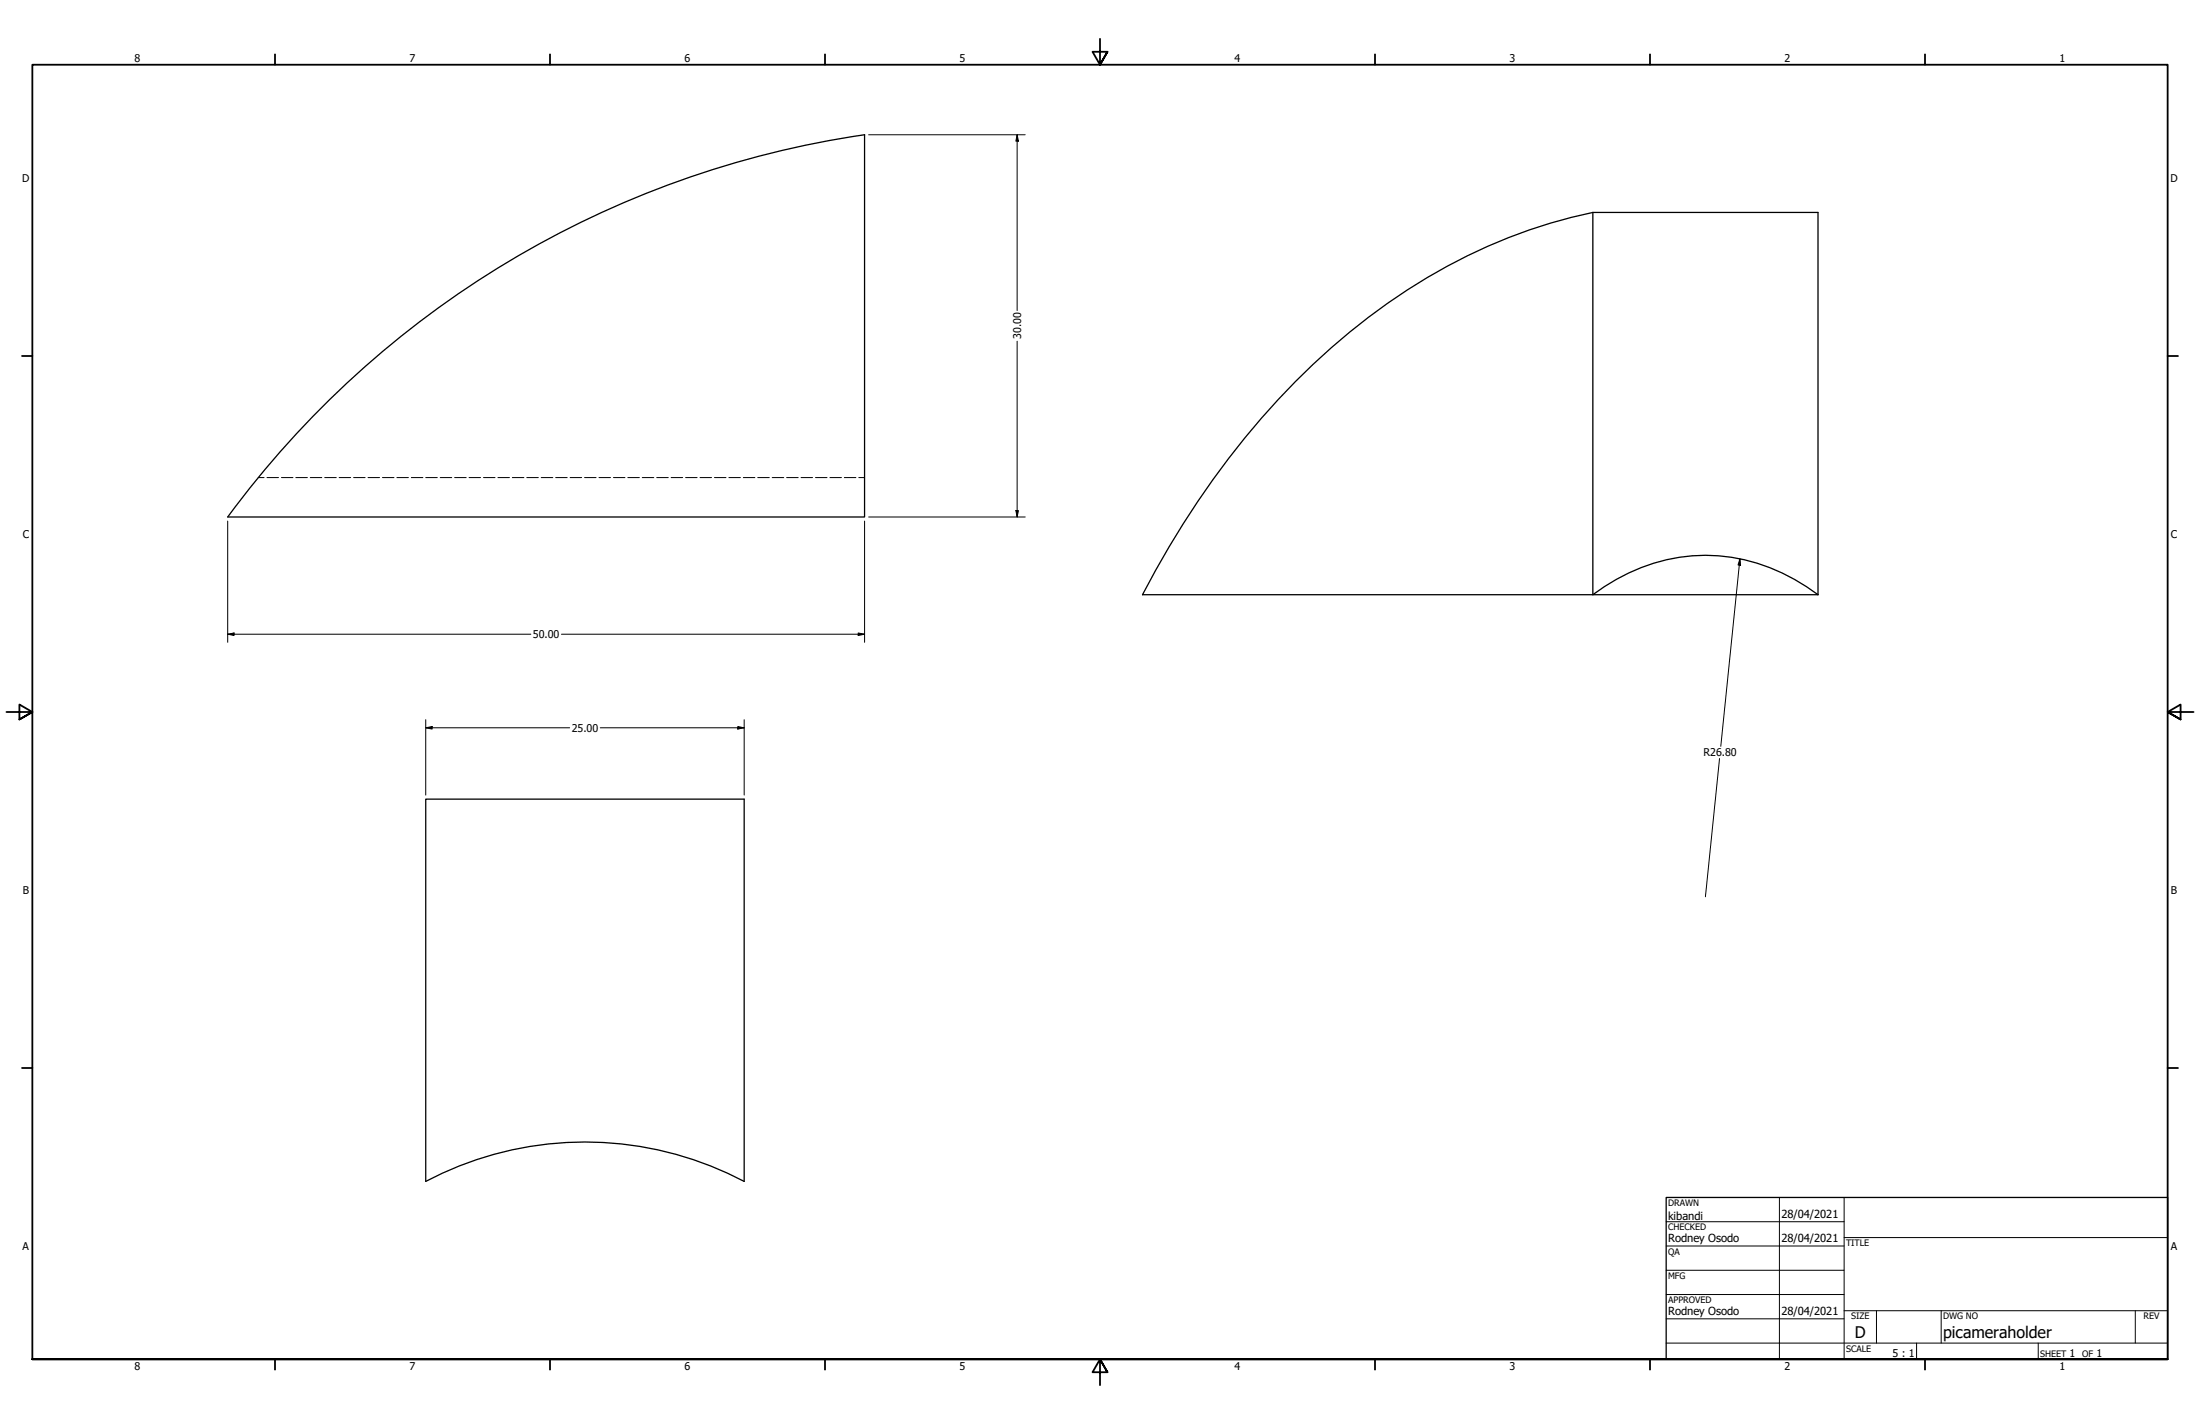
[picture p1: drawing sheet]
<svg xmlns="http://www.w3.org/2000/svg" width="864mm" height="559mm" viewBox="0 0 864 559" stroke-linecap="round" stroke-linejoin="round" font-family="sans-serif">
<!-- layer: Hidden (ANSI) -->
<g fill="none" stroke="#000" stroke-width=".39">
<path d="M101.4 187.4h2.3M104.8 187.4h4.5M110.5 187.4h4.5M116.1 187.4h4.6M121.8 187.4h4.5M127.5 187.4h4.5M133.1 187.4h4.6M138.8 187.4h4.5M144.5 187.4h4.5M150.1 187.4h4.6M155.8 187.4h4.5M161.5 187.4h4.5"/>
<path d="M167.1 187.4h4.6M172.8 187.4h4.5M178.5 187.4h4.5M184.1 187.4h4.6M189.8 187.4h4.5M195.5 187.4h4.5M201.1 187.4h4.6M206.8 187.4h4.5M212.5 187.4h4.5M218.1 187.4h4.6M223.8 187.4h4.5M229.5 187.4h4.5"/>
<path d="M235.1 187.4h4.6M240.8 187.4h4.5M246.5 187.4h4.5M252.1 187.4h4.6M257.8 187.4h4.5M263.5 187.4h4.5M269.1 187.4h4.5M274.8 187.4h4.5M280.4 187.4h4.6M286.1 187.4h4.6M291.8 187.4h4.5M297.4 187.4h4.6"/>
<path d="M303.1 187.4h4.5M308.8 187.4h4.5M314.4 187.4h4.6M320.1 187.4h4.5M325.8 187.4h4.5M331.4 187.4h4.6M337.1 187.4h2.3"/>
</g>
<!-- layer: Visible (ANSI) -->
<path d="M625.3 83.4h88.4v150M130.6 155.6a378.1 378.1 0 0 1 208.8-102.7v150l-250-.1a378.1 378.1 0 0 1 41.2-47.2zM508.5 149.7a241.1 241.1 0 0 1 91.8-59.5l8.3-2.6 16.7-4.2v150h-176.8a344.2 344.2 0 0 1 60-83.7zM625.3 233.4a71 71 0 0 1 64.4-12.4 78.8 78.8 0 0 1 24 12.4zM167.1 313.6h125v150a134 134 0 0 0-125 0z" fill="none" stroke="#000" stroke-width=".51"/>
<!-- layer: Border (ANSI) -->
<g fill="none" stroke="#000" stroke-width=".71">
<path d="M431.8 15.2v10.2l-2.9-5.1h5.8l-2.9 5.1 2.9-5.1M107.9 21.3v4.1M215.9 21.3v4.1M323.8 21.3v4.1M539.8 21.3v4.1M647.7 21.3v4.1M755.6 21.3v4.1M8.6 139.7h4.1M850.9 139.7h4.1M2.5 279.4h10.2l-5.1-2.9v5.8l5.1-2.9-5.1 2.9M861.1 279.4h-10.2l5.1-2.9v5.8l-5.1-2.9 5.1 2.9M8.6 419.1h4.1"/>
<path d="M850.9 419.1h4.1M12.7 533.4v-508h838.2v508h-838.2h838.2M107.9 533.4v4.1M215.9 533.4v4.1M323.8 533.4v4.1M434.7 538.5l-2.9-5.1 2.9 5.1h-5.8l2.9-5.1v10.2M539.8 533.4v4.1M647.7 533.4v4.1M755.6 533.4v4.1"/>
</g>
<!-- layer: Title (ANSI) -->
<g fill="none" stroke="#000" stroke-width=".39">
<path d="M654 479.4h69.9M698.5 469.9v63.5M723.9 469.9v63.5M654 488.9h69.9M654 498.5h69.9M723.9 485.6h127M654 508h69.9M654 517.5h69.9M723.9 514.3h127M736.6 514.3v12.7M762 514.3v12.7M838.2 514.3v12.7"/>
<path d="M654 527h196.9M752.3 527v6.4M800.1 527v6.4"/>
</g>
<path d="M654 469.9h196.9v63.5h-196.9z" fill="none" stroke="#000" stroke-width=".51"/>
<!-- layer: Dimension (ANSI) -->
<g fill="none" stroke="#000" stroke-width=".39">
<path d="M341 52.9h61.4M399.3 52.9l.5 2.5h-1zM399.3 52.9v69M399.3 133.9v69M89.4 204.5v47.6M339.4 204.5v47.6M341 202.9h61.4M398.8 200.4h1l-.5 2.5zM683 219.3l.2 2.5-.9-.1zM683 219.3l-7.5 73.6M89.4 248.9l2.5-.5v1zM89.4 248.9h119"/>
<path d="M220.4 248.9h119M336.9 248.4l2.5 .5-2.5 .5zM167.1 285.6l2.5-.5v1zM167.1 285.6h56.5M167.1 282.4v29.6M235.6 285.6h56.5M289.6 285.1l2.5 .5-2.5 .5zM292.1 282.4v29.6M675 297.7l-5.5 54.2"/>
</g>
<g fill="#000">
<path d="M399.3 52.9l.5 2.5h-1z" fill-rule="evenodd"/>
<path d="M398.8 200.4h1l-.5 2.5z" fill-rule="evenodd"/>
<path d="M683 219.3l.2 2.5-.9-.1z" fill-rule="evenodd"/>
<path d="M89.4 248.9l2.5-.5v1z" fill-rule="evenodd"/>
<path d="M336.9 248.4l2.5 .5-2.5 .5z" fill-rule="evenodd"/>
<path d="M167.1 285.6l2.5-.5v1z" fill-rule="evenodd"/>
<path d="M289.6 285.1l2.5 .5-2.5 .5z" fill-rule="evenodd"/>
</g>
<g font-size="6.3">
<text x="728.1" y="524.9">D</text>
<text x="762.8" y="525">picameraholder</text>
</g>
<g font-size="4.4">
<text x="654.8" y="478.6">kibandi</text>
<text x="699.3" y="478">28/04/2021</text>
<text x="654.8" y="487.3">Rodney Osodo</text>
<text x="699.3" y="487.5">28/04/2021</text>
<text x="654.8" y="515.9">Rodney Osodo</text>
<text x="699.3" y="516.1">28/04/2021</text>
</g>
<g font-size="4.2">
<text x="52.8" y="24.4">8</text>
<text x="160.8" y="24.4">7</text>
<text x="268.7" y="24.4">6</text>
<text x="376.7" y="24.4">5</text>
<text x="484.6" y="24.4">4</text>
<text x="592.6" y="24.4">3</text>
<text x="700.5" y="24.4">2</text>
<text x="808.5" y="24.4">1</text>
<text x="8.7" y="71.4">D</text>
<text x="852" y="71.4">D</text>
<text x="400.8" y="133.1" transform="rotate(-90 400.8 133.1)">30.00</text>
<text x="8.9" y="211.1">C</text>
<text x="852.2" y="211.1">C</text>
<text x="209.2" y="250.4">50.00</text>
<text x="224.4" y="287.1">25.00</text>
<text x="668.7" y="296.8">R26.80</text>
<text x="8.9" y="350.8">B</text>
<text x="852.2" y="350.8">B</text>
<text x="8.9" y="490.5">A</text>
<text x="852.2" y="490.5">A</text>
<text x="742.9" y="532.6">5 : 1</text>
<text x="812.4" y="532.6">1</text>
<text x="822.9" y="532.6">1</text>
<text x="52.8" y="537.5">8</text>
<text x="160.8" y="537.5">7</text>
<text x="268.7" y="537.5">6</text>
<text x="376.7" y="537.5">5</text>
<text x="484.6" y="537.5">4</text>
<text x="592.6" y="537.5">3</text>
<text x="700.5" y="537.5">2</text>
<text x="808.5" y="537.5">1</text>
</g>
<g font-size="3.5">
<text x="654.8" y="473.2">DRAWN</text>
<text x="654.8" y="482.8">CHECKED</text>
<text x="724.7" y="488.9">TITLE</text>
<text x="654.8" y="492.3">QA</text>
<text x="654.8" y="501.8">MFG</text>
<text x="654.8" y="511.4">APPROVED</text>
<text x="726.7" y="517.7">SIZE</text>
<text x="762.8" y="517.7">DWG NO</text>
<text x="841.4" y="517.7">REV</text>
<text x="724.7" y="530.4">SCALE</text>
<text x="800.9" y="532.6">SHEET</text>
<text x="817.3" y="532.6">OF</text>
</g>
</svg>
